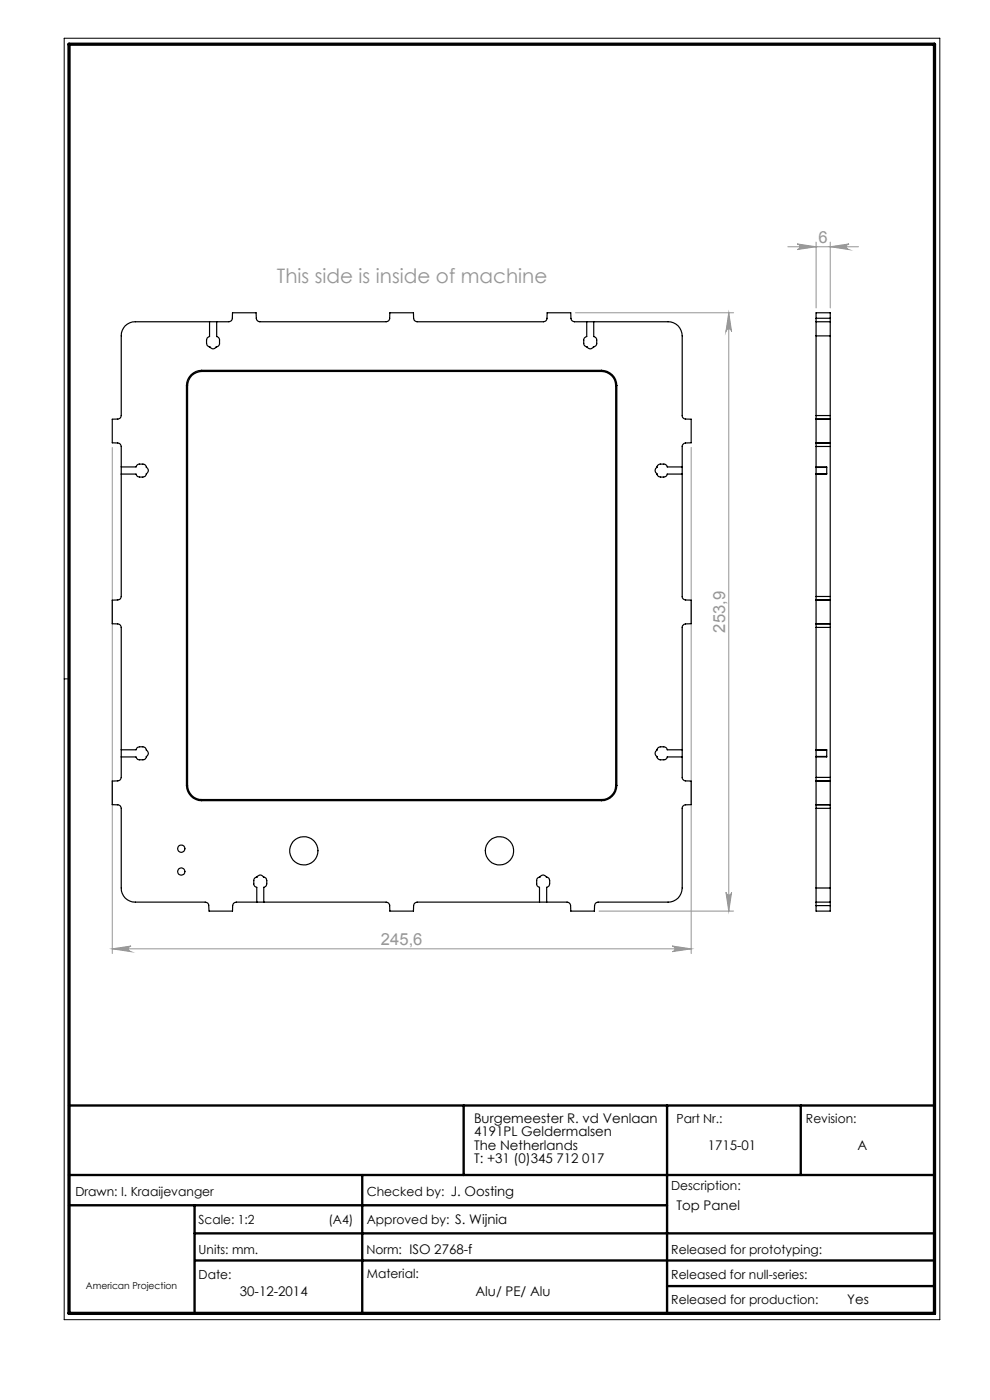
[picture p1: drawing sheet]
<svg xmlns="http://www.w3.org/2000/svg" width="210mm" height="297mm" viewBox="0 0 210 297" stroke-linecap="round" stroke-linejoin="round" font-family="sans-serif">
<path d="M13.6 8.1h185.8v271.9h-185.8zM14.6 144h-1" fill="none" stroke="#000" stroke-width=".21"/>
<path d="M14.6 234.5h183.6M98.4 234.5v14.8M141.5 234.5v44.1M169.9 234.5v14.8M14.6 249.3h183.6M14.6 255.7h126.9M41.3 255.7v22.9M76.8 249.3v29.3M41.3 261.7h156.9M41.4 267.4h156.8M141.5 272.8h56.7" fill="none" stroke="#000" stroke-width=".5"/>
<path d="M14.6 9.4h183.6v269.2h-183.6z" fill="none" stroke="#000" stroke-width=".7"/>
<g fill="none" stroke="#959595" stroke-width=".21">
<path d="M167.1 52.3h15M169.1 51.7l4 .6-4 .6a.6 .6 0 0 0 .6-.6 .6 .6 0 0 0-.6-.6zM173.1 51.4v13.9M176.1 52.3l4-.6a.6 .6 0 0 0-.6 .6 .6 .6 0 0 0 .6 .6zM176.1 51.4v13.9M122.1 66.4h33.5M154.6 66.4l.6 3.9a.6 .6 0 0 0-.6-.5 .6 .6 0 0 0-.6 .5zM154.6 66.4v126.9M23.8 94.9v107.4M146.6 94.9v107.4M127.1 193.3h28.5M154 189.3a.6 .6 0 0 0 .6 .6 .6 .6 0 0 0 .6-.6l-.6 4z"/>
<path d="M23.8 201.3h122.8M23.8 201.3l4-.6a.6 .6 0 0 0-.6 .6 .6 .6 0 0 0 .6 .6zM142.6 200.7l4 .6-4 .6a.6 .6 0 0 0 .6-.6 .6 .6 0 0 0-.6-.6z"/>
</g>
<g fill="#959595">
<path d="M23.8 201.3l4-.6a.6 .6 0 0 0-.6 .6 .6 .6 0 0 0 .6 .6zM142.6 200.7l4 .6-4 .6a.6 .6 0 0 0 .6-.6 .6 .6 0 0 0-.6-.6z"/>
<path d="M154.6 66.4l.6 3.9a.6 .6 0 0 0-.6-.5 .6 .6 0 0 0-.6 .5zM154 189.3a.6 .6 0 0 0 .6 .6 .6 .6 0 0 0 .6-.6l-.6 4z"/>
<path d="M169.1 51.7l4 .6-4 .6a.6 .6 0 0 0 .6-.6 .6 .6 0 0 0-.6-.6zM176.1 52.3l4-.6a.6 .6 0 0 0-.6 .6 .6 .6 0 0 0 .6 .6z"/>
</g>
<g fill="none" stroke="#000" stroke-width=".25">
<path d="M26.6 69.1a3 3 0 0 1 2.1-.8h19.8a.72 .72 0 0 0 .8-.8v-1.1h5l.1 1.1a.79 .79 0 0 0 .7 .8h26.8a.72 .72 0 0 0 .8-.8v-1.1h5v1.1a.79 .79 0 0 0 .8 .8h26.8a.72 .72 0 0 0 .7-.8l.1-1.1h5v1.1a.78 .78 0 0 0 .8 .8h19.8a2.95 2.95 0 0 1 3 3v16.9a.72 .72 0 0 0 .7 .7h1.2v5l-1.2 .1a.79 .79 0 0 0-.7 .7v31.8a.72 .72 0 0 0 .7 .8h1.2v5l-1.2 .1a.79 .79 0 0 0-.7 .7v31.8a.79 .79 0 0 0 .7 .8h1.2v5h-1.2a.72 .72 0 0 0-.7 .8v16.9a2.95 2.95 0 0 1-3 3h-14.8a.72 .72 0 0 0-.8 .7v1.2h-5l-.1-1.2a.79 .79 0 0 0-.7-.7h-31.8a.79 .79 0 0 0-.8 .7v1.2h-5v-1.2a.72 .72 0 0 0-.8-.7h-31.8a.78 .78 0 0 0-.7 .7l-.1 1.2h-5v-1.2a.72 .72 0 0 0-.8-.7h-14.8a2.9 2.9 0 0 1-3-3v-16.9a.72 .72 0 0 0-.7-.8h-1.2v-5h1.2a.79 .79 0 0 0 .7-.8v-31.8a.79 .79 0 0 0-.7-.7l-1.2-.1v-5h1.2a.72 .72 0 0 0 .7-.8v-31.8a.79 .79 0 0 0-.7-.7l-1.2-.1v-5h1.2a.72 .72 0 0 0 .7-.7v-16.9a3 3 0 0 1 .9-2.2zM42.8 78.6a3.3 3.3 0 0 0-3.3 3.2M42.8 78.8a3 3 0 0 0-3 3M42.8 78.6h84.8M42.8 78.6v.2M42.8 78.8h84.8M44.4 68.3v3.1a.73 .73 0 0 0-.6 .7v.7a.72 .72 0 0 0 .7 .8 .83 .83 0 0 0 1.5 0 .74 .74 0 0 0 .6-.8v-.7a.74 .74 0 0 0-.6-.7v-3.1M124.5 68.3v3.1a.73 .73 0 0 0-.7 .7v.7a.72 .72 0 0 0 .7 .8 .8 .8 0 0 0 1.4 0 .73 .73 0 0 0 .7-.8v-.7a.73 .73 0 0 0-.7-.7v-3.1M127.6 78.6a3.3 3.3 0 0 1 3.2 3.2M127.6 78.8a3 3 0 0 1 3 3M127.6 78.6v.2M173.1 68.3v3"/>
<path d="M173.1 67.5v.8M173.1 68.3h3M173.1 67.5v-1.1h3v1.1M173.1 71.3v16.9M173.1 71.3h3M173.1 67.5h3M176.1 68.3v3M176.1 67.5v.8M176.1 71.3v16.9M25.7 99.1h3.2a.74 .74 0 0 1 .7-.6h.7a.72 .72 0 0 1 .7 .7 .8 .8 0 0 1 0 1.4 .73 .73 0 0 1-.7 .6h-.7a.73 .73 0 0 1-.7-.6h-3.2M39.5 81.8v84.8M39.5 81.8h.3"/>
<path d="M39.8 81.8v84.8M130.6 81.8v84.8M130.6 81.8h.2M130.8 81.8v84.8M144.7 99.1h-3.2a.74 .74 0 0 0-.7-.6h-.8a.73 .73 0 0 0-.7 .7 .83 .83 0 0 0 0 1.4 .8 .8 0 0 0 .8 .6h.7a.73 .73 0 0 0 .7-.6h3.2M173.1 88.2v.7M173.1 94v.7M173.1 99.2v1.3M173.1 99.1h2.3v1.5h-2.3M173.1 93.9h3M173.1 94h3M173.1 88.9v5.1"/>
<path d="M173.1 94.7v4.5M173.1 88.9h3M173.1 88.2h3M173.1 94.7h3M173.1 99.2h2.3M176.1 88.2v.7M176.1 94v.7M176.1 88.9v5.1M176.1 94.7v31.8M173.1 100.5v26M173.1 100.5h2.3M173.1 126.5v.8"/>
<path d="M173.1 132.4v.7M173.1 127.3v5.1M173.1 133.1v26M173.1 132.3h3M173.1 132.4h3M173.1 127.3h3M173.1 126.5h3M173.1 133.1h3M176.1 126.5v.8M176.1 132.4v.7M176.1 127.3v5.1M176.1 133.1v31.8"/>
<path d="M25.7 159.1h3.2a.73 .73 0 0 1 .7-.7h.7a.72 .72 0 0 1 .7 .7 .83 .83 0 0 1 0 1.5 .74 .74 0 0 1-.7 .6h-.7a.74 .74 0 0 1-.7-.6h-3.2M144.7 159.1h-3.2a.73 .73 0 0 0-.7-.7h-.7a1.64 1.64 0 0 0-1 1.8l.2 .3a.72 .72 0 0 0 .8 .7h.7a.74 .74 0 0 0 .7-.6h3.2M173.1 159.1v1.4M173.1 159.1h2.3v1.5h-2.3M173.1 159.1h2.3M39.5 166.6a3.3 3.3 0 0 0 3.3 3.3M39.5 166.6h.3M39.8 166.6a3 3 0 0 0 3 3M42.8 169.9h84.8M42.8 169.6h84.8M42.8 169.6v.3M127.6 169.6v.3"/>
<path d="M130.6 166.6a3 3 0 0 1-3 3M130.6 166.6h.2M130.8 166.6a3.3 3.3 0 0 1-3.2 3.3M173.1 164.9v.8M173.1 170.7v.8M173.1 160.5v4.4M173.1 165.7v5M173.1 171.5v16.9M173.1 165.7h3M173.1 170.7h3M173.1 164.9h3M173.1 171.5h3"/>
<path d="M173.1 160.5h2.3M176.1 164.9v.8M176.1 170.7v.8M176.1 165.7v5M176.1 171.5v16.9M54.5 191.4v-3.2a.73 .73 0 0 1-.7-.7v-.7a.72 .72 0 0 1 .7-.7 .8 .8 0 0 1 1.5 0 .73 .73 0 0 1 .6 .7v.7a.73 .73 0 0 1-.6 .7v3.2M114.4 191.4v-3.2a.74 .74 0 0 1-.6-.7v-.7a.72 .72 0 0 1 .7-.7 .8 .8 0 0 1 1.5 0 .73 .73 0 0 1 .6 .7v.7a.73 .73 0 0 1-.6 .7v3.2M173.1 188.4v3M173.1 191.4v.7M173.1 191.4h3M173.1 192.1v1.2h3v-1.2M173.1 188.4h3"/>
<path d="M173.1 192.1h3M176.1 188.4v3M176.1 191.4v.7"/>
<circle cx="38.4" cy="180" r=".78"/>
<circle cx="38.5" cy="184.9" r=".77"/>
<circle cx="64.5" cy="180.5" r="3"/>
<circle cx="105.9" cy="180.5" r="3"/>
</g>
<text font-size="4.2" fill="#959595" x="58.7" y="60">This side is inside of machine</text>
<g font-size="3.5" fill="#959595">
<text x="173.6" y="51.5">6</text>
<text x="153.8" y="134.2" transform="rotate(-90 153.8 134.2)">253,9</text>
<text x="80.8" y="200.5">245,6</text>
</g>
<g font-size="2.8">
<text x="100.5" y="238.2">Burgemeester R. vd Venlaan</text>
<text x="100.5" y="241.1">4191PL Geldermalsen</text>
<text x="100.5" y="243.9">The Netherlands</text>
<text x="150.1" y="243.9">1715-01</text>
<text x="181.9" y="243.9">A</text>
<text x="100.5" y="246.7">T: +31 (0)345 712 017</text>
<text x="143.5" y="256.7">Top Panel</text>
<text x="50.9" y="275">30-12-2014</text>
<text x="100.9" y="275">Alu/ PE/ Alu</text>
<text x="179.7" y="276.6">Yes</text>
</g>
<g font-size="2.7">
<text x="143.5" y="238.2">Part Nr.:</text>
<text x="171" y="238.2">Revision:</text>
<text x="16" y="253.7">Drawn: I. Kraaijevanger</text>
<text x="77.8" y="253.7">Checked by: J. Oosting</text>
<text x="142.4" y="252.5">Description:</text>
<text x="42.1" y="259.7">Scale: 1:2</text>
<text x="69.7" y="259.7">(A4)</text>
<text x="77.8" y="259.7">Approved by: S. Wijnia</text>
<text x="42.1" y="266">Units: mm.</text>
<text x="77.7" y="266">Norm: ISO 2768-f</text>
<text x="142.4" y="266">Released for prototyping:</text>
<text x="42.1" y="271.3">Date:</text>
<text x="77.8" y="271">Material:</text>
<text x="142.4" y="271.3">Released for null-series:</text>
<text x="142.4" y="276.6">Released for production:</text>
</g>
<text font-size="2" x="18.2" y="273.4">American Projection</text>
</svg>
